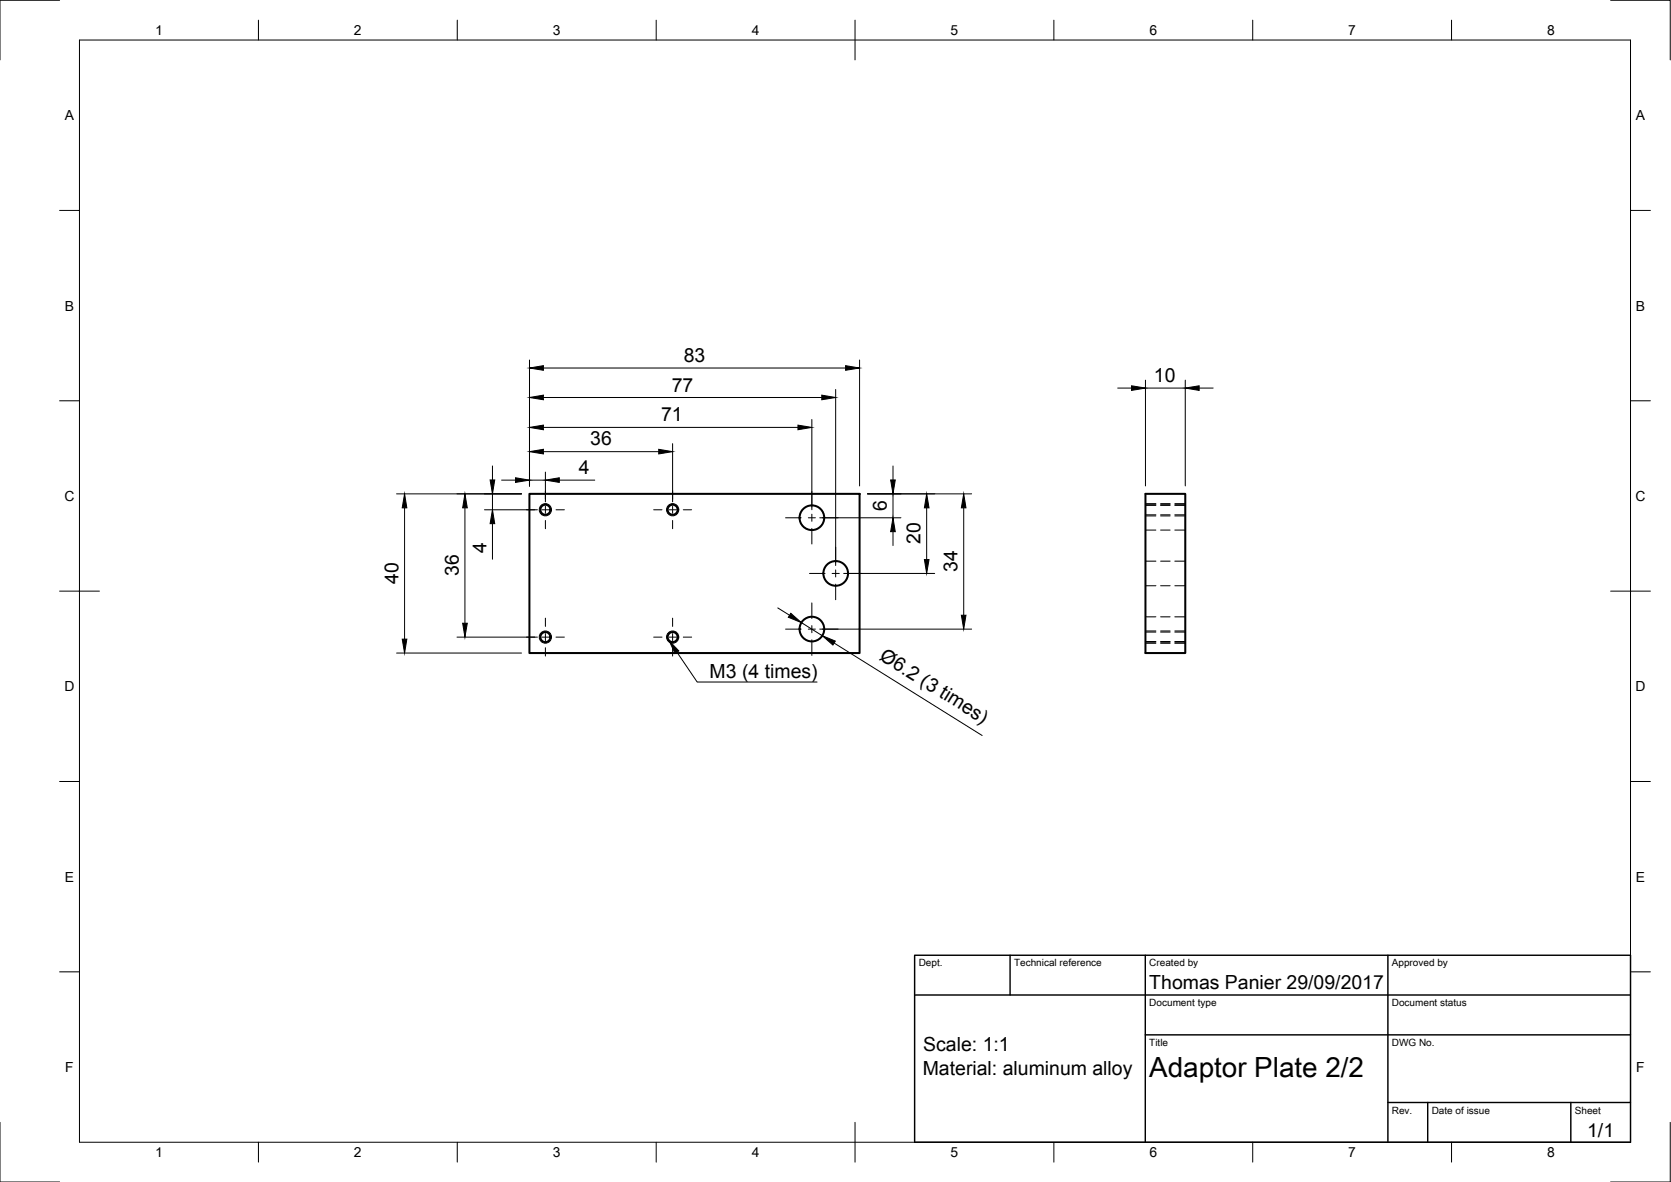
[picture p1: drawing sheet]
<svg xmlns="http://www.w3.org/2000/svg" width="420mm" height="297mm" viewBox="0 0 420 297" stroke-linecap="round" stroke-linejoin="round" font-family="sans-serif">
<!-- layer: Visible -->
<g fill="none" stroke="#000" stroke-width=".51">
<path d="M133.1 124.1h83v40h-83zM288 124.1h10v40h-10z"/>
<circle cx="137.1" cy="128.1" r="1.26"/>
<circle cx="169.1" cy="128.1" r="1.26"/>
<circle cx="204.1" cy="130.1" r="3.1"/>
<circle cx="204.1" cy="158.1" r="3.1"/>
<circle cx="210.1" cy="144.1" r="3.1"/>
<circle cx="137.1" cy="160.1" r="1.26"/>
<circle cx="169.1" cy="160.1" r="1.26"/>
</g>
<!-- layer: Visible Narrow -->
<g fill="none" stroke="#000" stroke-width=".25">
<circle cx="137.1" cy="128.1" r="1.53"/>
<circle cx="169.1" cy="128.1" r="1.53"/>
<circle cx="137.1" cy="160.1" r="1.53"/>
<circle cx="169.1" cy="160.1" r="1.53"/>
</g>
<!-- layer: Hidden -->
<g fill="none" stroke="#000" stroke-width=".25">
<path d="M288 127h2.6M288 133.2h2.6M288 126.8h2.6M288 129.4h2.6M291.8 127h2.4M291.8 133.2h2.4M291.8 126.8h2.4M291.8 129.4h2.4M295.4 127h2.6M295.4 133.2h2.6M295.4 126.8h2.6M295.4 129.4h2.6"/>
<path d="M288 141h2.6M288 147.2h2.6M288 155h2.6M288 158.8h2.6M291.8 141h2.4M291.8 147.2h2.4M291.8 155h2.4M291.8 158.8h2.4M295.4 141h2.6M295.4 147.2h2.6M295.4 155h2.6M295.4 158.8h2.6"/>
<path d="M288 161.2h2.6M288 161.4h2.6M291.8 161.2h2.4M291.8 161.4h2.4M295.4 161.2h2.6M295.4 161.4h2.6"/>
</g>
<!-- layer: Hidden Narrow -->
<path d="M288 126.6h2.6M288 129.7h2.6M291.8 126.6h2.4M291.8 129.7h2.4M295.4 126.6h2.6M295.4 129.7h2.6M288 158.6h2.6M291.8 158.6h2.4M295.4 158.6h2.6M288 161.7h2.6M291.8 161.7h2.4M295.4 161.7h2.6" fill="none" stroke="#000" stroke-width=".25"/>
<!-- layer: Border -->
<g fill="none" stroke="#000" stroke-width=".25">
<path d="M15 .1h-15v15M20 10.1h390v276.9h-390zM65 5.1v5M115 5.1v5M165 5.1v5M215 5.1v10M265 5.1v5M315 5.1v5M365 5.1v5M405 .1h15v15M15 52.9h5M410 52.9h5"/>
<path d="M15 100.7h5M410 100.7h5M15 148.6h10M405 148.6h10M15 196.4h5M410 196.4h5M15 244.2h5M410 244.2h5M0 282.1v14.9h15M65 287v5M115 287v5M165 287v5"/>
<path d="M215 282.1v9.9M265 287v5M315 287v5M365 287v5M420 282.1v14.9h-15"/>
</g>
<!-- layer: TitleBlock -->
<path d="M230 240.1h180v46.9h-180zM230 250h180M254 240.1v9.9M288 240.1v46.9M349 240.1v46.9M288 260.1h122M349 277.1h61M359 277.1v9.9M395 277.1v9.9" fill="none" stroke="#000" stroke-width=".36"/>
<!-- layer: Smart Centers -->
<g fill="none" stroke="#000" stroke-width=".25">
<path d="M132.4 128.1h2.1M136.2 128.1h1.8M137.1 123.3v2.1M137.1 127.2v1.8M137.1 130.8v2.1M139.8 128.1h2.1M164.4 128.1h2.1M168.2 128.1h1.8M169.1 123.3v2.1M169.1 127.2v1.8M169.1 130.8v2.1M171.8 128.1h2.1"/>
<path d="M197.5 130.1h3.9M203.2 130.1h1.8M204.1 123.5v3.9M204.1 129.2v1.8M204.1 132.8v3.9M206.8 130.1h3.9M210.1 137.5v3.9M137.1 155.3v2.1M137.1 159.2v1.8M169.1 155.3v2.1M169.1 159.2v1.8M197.5 158.1h3.9"/>
<path d="M203.2 158.1h1.8M203.5 144.1h4M204.1 151.5v3.9M204.1 157.2v1.8M206.8 158.1h3.9M209.2 144.1h1.8M210.1 143.2v1.8M210.1 146.8v3.9M212.8 144.1h3.9M132.4 160.1h2.1M136.2 160.1h1.8M137.1 162.8v2.1"/>
<path d="M139.8 160.1h2.1M164.4 160.1h2.1M168.2 160.1h1.8M169.1 162.8v2.1M171.8 160.1h2.1M204.1 160.8v3.9"/>
</g>
<!-- layer: FD_Dimensions -->
<g fill="none" stroke="#000" stroke-width=".25">
<path d="M133.1 90.5v31.6M136.6 92.5h76M136.6 99.9h70M210.1 97.9v44.2M216.1 90.5v31.6M281 97.5h3.5M288 95.5v26.6M288 97.5h10M298 95.5v26.6M301.5 97.5h3.5M123.8 117.1v3.5M136.6 113.5h29"/>
<path d="M136.6 107.4h64M137.1 118.6v7.5M169.1 111.5v14.6M204.1 105.4v22.7M224.5 117.1v3.5M99.7 124.1h31.4M101.7 127.6v33M116.9 127.6v29M121.8 128.1h13.3M123.8 124.1v4M123.8 131.6v8.9M126.1 120.7h3.5"/>
<path d="M133.1 120.7h4M140.6 120.7h8.9M206.1 130.1h20.4M218.1 124.1h26.2M224.5 124.1v6M224.5 133.6v3.5M233 127.6v13M242.3 127.6v27M195.6 152.8l2.9 1.8M201.5 156.5l5.3 3.3M206.1 158.1h38.2M212.1 144.1h22.9"/>
<path d="M99.7 164.1h31.4M114.9 160.1h20.2M209.7 161.6l37.3 23.2"/>
</g>
<g fill="#000" stroke="#000" stroke-width=".25">
<path d="M133.1 92.5l3.5-.6v1.2zM133.1 99.9l3.5-.6v1.2zM206.6 99.3l3.5 .6-3.5 .6zM212.6 91.9l3.5 .6-3.5 .6zM284.5 97l3.5 .5-3.5 .6zM298 97.5l3.5-.5v1.1zM133.1 113.5l3.5-.6v1.2zM133.1 107.4l3.5-.6v1.2zM165.6 112.9l3.5 .6-3.5 .6zM200.6 106.8l3.5 .6-3.5 .6zM101.7 124.1l.6 3.5h-1.2zM116.9 124.1l.6 3.5h-1.2z"/>
<path d="M123.2 120.6h1.2l-.6 3.5zM123.8 128.1l.6 3.5h-1.2zM129.6 120.1l3.5 .6-3.5 .5zM137.1 120.7l3.5-.6v1.1zM223.9 120.6h1.2l-.6 3.5zM224.5 130.1l.6 3.5h-1.2zM233 124.1l.6 3.5h-1.2zM242.3 124.1l.6 3.5h-1.2zM116.3 156.6h1.2l-.6 3.5zM198.8 154.1l2.7 2.4-3.3-1.4zM232.4 140.6h1.2l-.6 3.5zM241.7 154.6h1.2l-.6 3.5z"/>
<path d="M101.1 160.6h1.2l-.6 3.5zM206.8 159.8l3.2 1.3-.6 1z"/>
</g>
<!-- layer: Leaders -->
<path d="M168.3 161l2.4 2.6-1 .6z" fill="#000" stroke="#000" stroke-width=".25"/>
<path d="M170.2 163.9l5.1 7.5h30.1" fill="none" stroke="#000" stroke-width=".25"/>
<text font-size="7" x="289" y="270.6">Adaptor Plate 2/2</text>
<g font-size="4.9">
<text x="171.9" y="90.9">83</text>
<text x="290.2" y="96">10</text>
<text x="168.9" y="98.4">77</text>
<text x="166.2" y="105.9">71</text>
<text x="148.4" y="111.9">36</text>
<text x="145.6" y="119.2">4</text>
<text x="223" y="128.4" transform="rotate(-90 223 128.4)">6</text>
<text x="231.4" y="136.8" transform="rotate(-90 231.4 136.8)">20</text>
<text x="122.3" y="139.1" transform="rotate(-90 122.3 139.1)">4</text>
<text x="240.7" y="143.8" transform="rotate(-90 240.7 143.8)">34</text>
<text x="100.2" y="146.7" transform="rotate(-90 100.2 146.7)">40</text>
<text x="115.4" y="144.8" transform="rotate(-90 115.4 144.8)">36</text>
<text x="220.9" y="165.6" transform="rotate(32 220.9 165.6)">Ø6.2 (3 times)</text>
<text x="178.4" y="170.4">M3 (4 times)</text>
<text x="289" y="248.5">Thomas Panier 29/09/2017</text>
<text x="232.2" y="264.2">Scale: 1:1</text>
<text x="232" y="270.1">Material: aluminum alloy</text>
<text x="399.1" y="285.7">1/1</text>
</g>
<g font-size="3.5">
<text x="39" y="8.8">1</text>
<text x="89" y="8.8">2</text>
<text x="139" y="8.8">3</text>
<text x="189" y="8.8">4</text>
<text x="239" y="8.8">5</text>
<text x="289" y="8.8">6</text>
<text x="339" y="8.8">7</text>
<text x="389" y="8.8">8</text>
<text x="16.3" y="30.2">A</text>
<text x="411.3" y="30.2">A</text>
<text x="16.3" y="78">B</text>
<text x="411.3" y="78">B</text>
<text x="16.2" y="125.9">C</text>
<text x="411.2" y="125.9">C</text>
<text x="16.2" y="173.7">D</text>
<text x="411.2" y="173.7">D</text>
<text x="16.3" y="221.6">E</text>
<text x="411.3" y="221.6">E</text>
<text x="16.4" y="269.4">F</text>
<text x="411.4" y="269.4">F</text>
<text x="39" y="290.8">1</text>
<text x="89" y="290.8">2</text>
<text x="139" y="290.8">3</text>
<text x="189" y="290.8">4</text>
<text x="239" y="290.8">5</text>
<text x="289" y="290.8">6</text>
<text x="339" y="290.8">7</text>
<text x="389" y="290.8">8</text>
</g>
<g font-size="2.5">
<text x="231" y="242.9">Dept.</text>
<text x="255" y="242.9">Technical reference</text>
<text x="289" y="242.9">Created by</text>
<text x="350" y="242.9">Approved by</text>
<text x="289" y="252.8">Document type</text>
<text x="350" y="252.8">Document status</text>
<text x="289" y="262.9">Title</text>
<text x="350" y="262.9">DWG No.</text>
<text x="350" y="279.9">Rev.</text>
<text x="360" y="279.9">Date of issue</text>
<text x="396" y="279.9">Sheet</text>
</g>
</svg>
